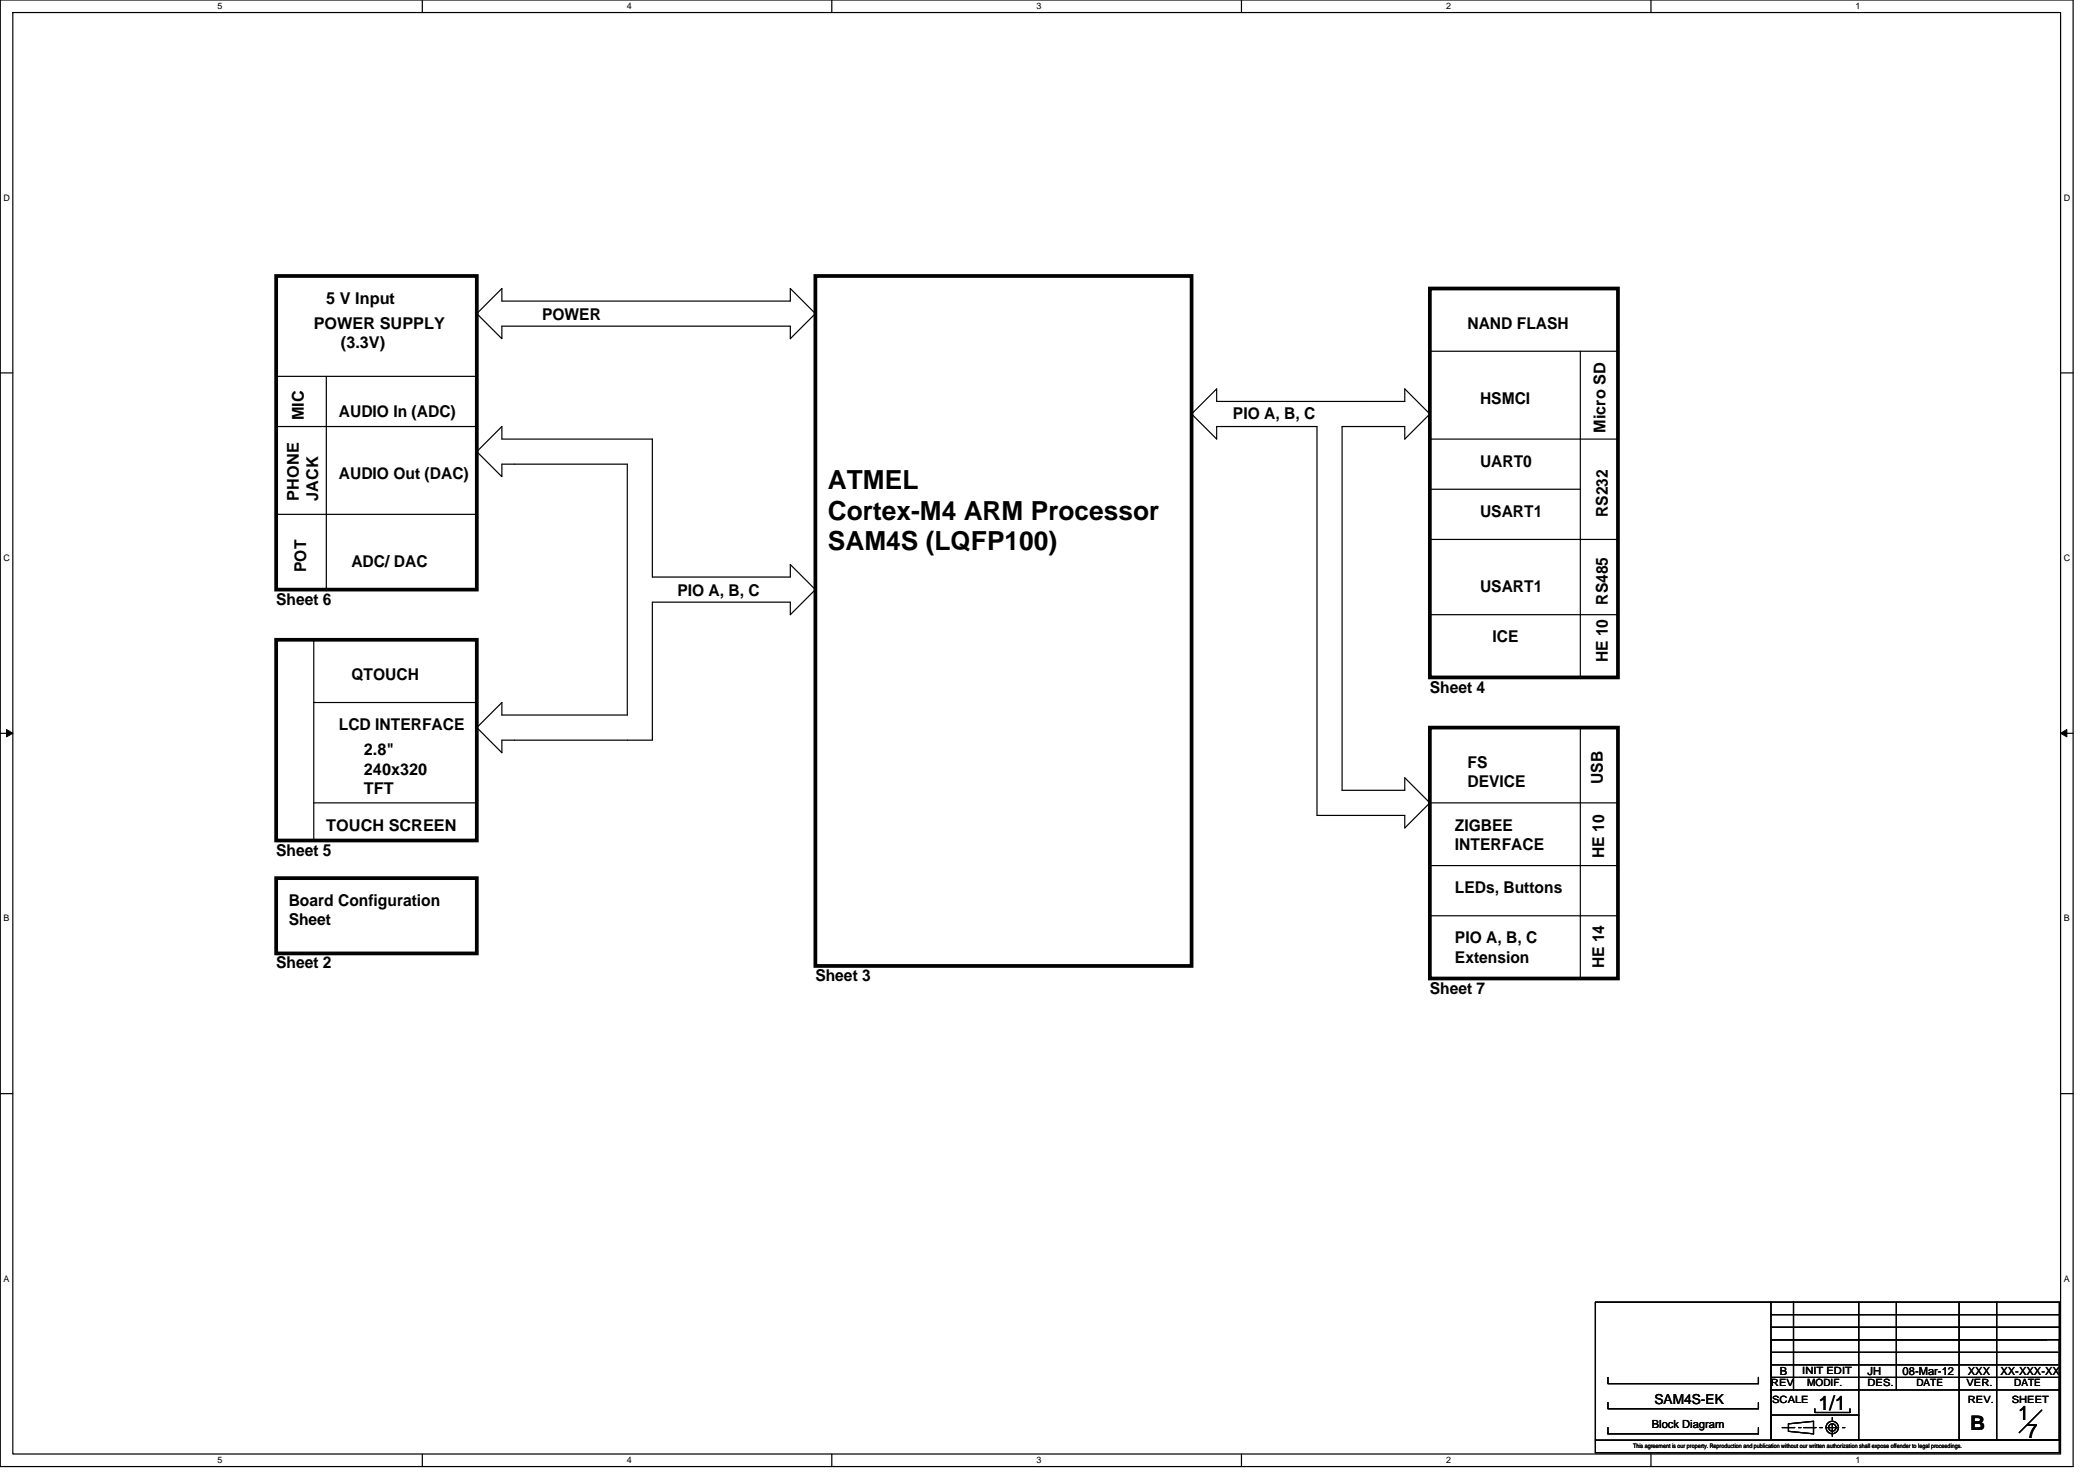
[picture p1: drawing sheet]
<svg xmlns="http://www.w3.org/2000/svg" width="297mm" height="210mm" viewBox="0 0 297 210" stroke-linecap="round" stroke-linejoin="round" font-family="sans-serif">
<path d="M0 0h293.9v207.9h-293.9zM1.8 1.8h290.4v204.3h-290.4z" fill="none" stroke="#000" stroke-width=".17"/>
<g fill="#fff">
<path d="M30.8 .2h.7v1.4h-.7z"/>
<path d="M30.8 206.3h.7v1.4h-.7z"/>
</g>
<path d="M59.9 0v1.8M59.9 206.1v1.8" fill="none" stroke="#000" stroke-width=".17"/>
<g fill="#fff">
<path d="M88.9 .2h.7v1.4h-.7z"/>
<path d="M88.9 206.3h.7v1.4h-.7z"/>
</g>
<path d="M117.9 0v1.8M117.9 206.1v1.8" fill="none" stroke="#000" stroke-width=".17"/>
<g fill="#fff">
<path d="M147 .2h.7v1.4h-.7z"/>
<path d="M147 206.3h.7v1.4h-.7z"/>
</g>
<path d="M176 0v1.8M176 206.1v1.8" fill="none" stroke="#000" stroke-width=".17"/>
<g fill="#fff">
<path d="M205 .2h.7v1.4h-.7z"/>
<path d="M205 206.3h.7v1.4h-.7z"/>
</g>
<path d="M234.1 0v1.8M234.1 206.1v1.8" fill="none" stroke="#000" stroke-width=".17"/>
<g fill="#fff">
<path d="M263.1 .2h.7v1.4h-.7z"/>
<path d="M263.1 206.3h.7v1.4h-.7z"/>
<path d="M.5 27.3h.9v1.4h-.9z"/>
<path d="M292.6 27.3h.9v1.4h-.9z"/>
<path d="M.5 78.4h.9v1.4h-.9z"/>
<path d="M292.6 78.4h.9v1.4h-.9z"/>
</g>
<path d="M0 52.9h1.8M292.2 52.9h1.7" fill="none" stroke="#000" stroke-width=".17"/>
<g fill="#fff">
<path d="M.5 129.5h.8v1.4h-.8z"/>
<path d="M292.6 129.5h.9v1.4h-.9z"/>
</g>
<path d="M0 103.9h1.8M292.2 103.9h1.7" fill="none" stroke="#000" stroke-width=".17"/>
<path d="M.9 103.4l.9 .5-.9 .5zM292.2 103.9l.8-.5v1z" fill="#000" stroke="#000" stroke-width=".14"/>
<g fill="#fff">
<path d="M.5 180.5h.8v1.4h-.8z"/>
<path d="M292.6 180.5h.9v1.4h-.9z"/>
</g>
<g fill="none" stroke="#000" stroke-width=".17">
<path d="M39.2 53.3h28.4M46.3 53.3v30.4M67.6 44.5l3.6-3.6v1.8h40.9v-1.8l3.5 3.6-3.5 3.5v-1.8h-40.9v1.8zM168.9 58.7l3.6-3.6v1.8h21.3h5.4v-1.8l3.5 3.6-3.5 3.5v-1.7h-8.9v51.5h8.9v-1.8l3.5 3.6-3.5 3.5v-1.7h-12.5v-55.1h-14.2v1.7zM202.7 49.8h26.7M224.1 49.8v46.4M39.2 72.9h28.4M39.2 60.5h28.4M71.2 60.5v1.7h21.3v19.6h19.6v-1.8l3.5 3.6-3.5 3.5v-1.8h-19.6v19.6h-21.3v1.8l-3.6-3.6 3.6-3.5v1.7h17.7v-35.5h-17.7v1.8l-3.6-3.6zM202.7 76.5h26.7M202.7 62.2h26.7M202.7 69.3h21.4"/>
<path d="M44.5 90.7v28.4M44.5 99.6h23.1M202.7 87.1h26.7M44.5 113.8h23.1M202.7 113.8h26.7M224.1 103.1v35.6M202.7 122.7h26.7M202.7 129.8h26.7M0 155h1.8M292.2 155h1.7M228 198.8v.9h21.3v-.9M228 195.2v.9h21.3v-.9"/>
<path d="M251.1 184.6h40.9v19.5h-40.9zM251.1 189.9h40.9v14.2h-40.9zM251.1 186.3h40.9M251.1 193.4h40.7M251.1 191.7h40.7M251.1 189.9h39.1M251.1 188.1h40.9M251.1 197h40.9M251.1 195.2h40.9M251.1 184.6h-24.9v19.5M254.3 184.6v12.4M257.3 199.7v.5h5v-.5"/>
<path d="M263.5 184.6v19.5M268.9 184.6v12.4M277.8 184.6v19.5M283.1 184.6v19.5M289.5 199.9l-3.2 3.2M226.2 204.1h65.8v1.8h-65.8zM228 202.3v.9h21.3v-.9M251.1 200.6h12.4M252.7 202.3h1.8M253.6 201.8l3.5-.4v1.8l-3.5-.3zM255 202.3h.4M255.7 202.3h1.8"/>
<path d="M258 202.3h.4M258.9 202.3h1.8M259.8 200.9v.4M259.8 201.8v1.8M261.2 202.3h.4"/>
<circle cx="259.8" cy="202.3" r=".88"/>
<circle cx="259.8" cy="202.3" r=".52"/>
</g>
<path d="M39.2 39.1h28.4v44.5h-28.4zM115.6 39.1h53.3v97.8h-53.3zM202.7 40.9h26.7v55.1h-26.7zM39.2 90.7h28.4v28.4h-28.4zM202.7 103.1h26.7v35.6h-26.7zM39.2 124.5h28.4v10.6h-28.4z" fill="none" stroke="#000" stroke-width=".53"/>
<g font-size="3.7">
<text x="117.4" y="69.3">ATMEL</text>
<text x="117.4" y="73.6">Cortex-M4 ARM Processor</text>
<text x="117.4" y="78">SAM4S (LQFP100)</text>
</g>
<g font-size="2.8">
<text x="257.8" y="199.9">1/1</text>
<text x="279.4" y="202.7">B</text>
<text x="286.1" y="201.3">1</text>
<text x="287.4" y="203.8">7</text>
</g>
<g font-size="2.3">
<text x="44.5" y="46.6">POWER SUPPLY</text>
<text x="46.3" y="43">5 V Input</text>
<text x="76.9" y="45.3">POWER</text>
<text x="208.1" y="46.6">NAND FLASH</text>
<text x="48.3" y="49.3">(3.3V)</text>
<text x="43.1" y="59.6" transform="rotate(-90 43.1 59.6)">MIC</text>
<text x="48" y="59">AUDIO In (ADC)</text>
<text x="174.8" y="59.4">PIO A, B, C</text>
<text x="209.8" y="57.3">HSMCI</text>
<text x="227.6" y="61.3" transform="rotate(-90 227.6 61.3)">Micro SD</text>
<text x="42.4" y="71" transform="rotate(-90 42.4 71)">PHONE</text>
<text x="45.1" y="71" transform="rotate(-90 45.1 71)">JACK</text>
<text x="48" y="67.9">AUDIO Out (DAC)</text>
<text x="209.8" y="66.1">UART0</text>
<text x="209.8" y="73.3">USART1</text>
<text x="228" y="73.3" transform="rotate(-90 228 73.3)">RS232</text>
<text x="43.4" y="81.1" transform="rotate(-90 43.4 81.1)">POT</text>
<text x="49.8" y="80.4">ADC/ DAC</text>
<text x="209.8" y="83.9">USART1</text>
<text x="39.2" y="85.7">Sheet 6</text>
<text x="96.1" y="84.5">PIO A, B, C</text>
<text x="228" y="85.7" transform="rotate(-90 228 85.7)">RS485</text>
<text x="211.6" y="91">ICE</text>
<text x="228" y="93.9" transform="rotate(-90 228 93.9)">HE 10</text>
<text x="49.8" y="96.4">QTOUCH</text>
<text x="202.7" y="98.1">Sheet 4</text>
<text x="48" y="103.5">LCD INTERFACE</text>
<text x="51.6" y="107">2.8&quot;</text>
<text x="51.6" y="109.8">240x320</text>
<text x="51.6" y="112.5">TFT</text>
<text x="208.1" y="108.8">FS</text>
<text x="208.1" y="111.5">DEVICE</text>
<text x="227.3" y="111.1" transform="rotate(-90 227.3 111.1)">USB</text>
<text x="46.3" y="117.7">TOUCH SCREEN</text>
<text x="206.3" y="117.7">ZIGBEE</text>
<text x="39.2" y="121.3">Sheet 5</text>
<text x="206.3" y="120.4">INTERFACE</text>
<text x="227.5" y="121.6" transform="rotate(-90 227.5 121.6)">HE 10</text>
<text x="40.9" y="128.4">Board Configuration</text>
<text x="40.9" y="131.1">Sheet</text>
<text x="206.3" y="126.6">LEDs, Buttons</text>
<text x="39.2" y="137.3">Sheet 2</text>
<text x="206.3" y="133.7">PIO A, B, C</text>
<text x="206.3" y="136.4">Extension</text>
<text x="227.5" y="137.3" transform="rotate(-90 227.5 137.3)">HE 14</text>
<text x="115.6" y="139">Sheet 3</text>
<text x="202.7" y="140.8">Sheet 7</text>
</g>
<text font-size="1.9" x="234.6" y="198.9">SAM4S-EK</text>
<g font-size="1.6">
<text x="252.3" y="194.9">B</text>
<text x="264.8" y="194.9">JH</text>
<text x="269.8" y="194.9">08-Mar-12</text>
<text x="279" y="194.9">XXX</text>
<text x="283.6" y="194.9">XX-XXX-XX</text>
<text x="234.2" y="202.3">Block Diagram</text>
</g>
<g font-size="1.4">
<text x="251.1" y="196.5">REV</text>
<text x="255.5" y="194.7">INIT EDIT</text>
<text x="256.2" y="196.5">MODIF.</text>
<text x="264.8" y="196.5">DES.</text>
<text x="271.7" y="196.5">DATE</text>
<text x="278.8" y="196.5">VER.</text>
<text x="285.6" y="196.5">DATE</text>
<text x="251.3" y="198.8">SCALE</text>
<text x="279" y="198.8">REV.</text>
<text x="285.2" y="198.8">SHEET</text>
</g>
<g font-size="1.3">
<text x="30.8" y="1.3">5</text>
<text x="88.9" y="1.3">4</text>
<text x="147" y="1.3">3</text>
<text x="205" y="1.3">2</text>
<text x="263.1" y="1.3">1</text>
<text x=".5" y="28.4">D</text>
<text x="292.6" y="28.4">D</text>
<text x=".5" y="79.5">C</text>
<text x="292.6" y="79.5">C</text>
<text x=".5" y="130.6">B</text>
<text x="292.6" y="130.6">B</text>
<text x=".5" y="181.7">A</text>
<text x="292.6" y="181.7">A</text>
<text x="30.8" y="207.4">5</text>
<text x="88.9" y="207.4">4</text>
<text x="147" y="207.4">3</text>
<text x="205" y="207.4">2</text>
<text x="263.1" y="207.4">1</text>
</g>
<text font-size=".9" x="231.5" y="205.3">This agreement is our property. Reproduction and publication without our written authorization shall expose offender to legal proceedings.</text>
</svg>
